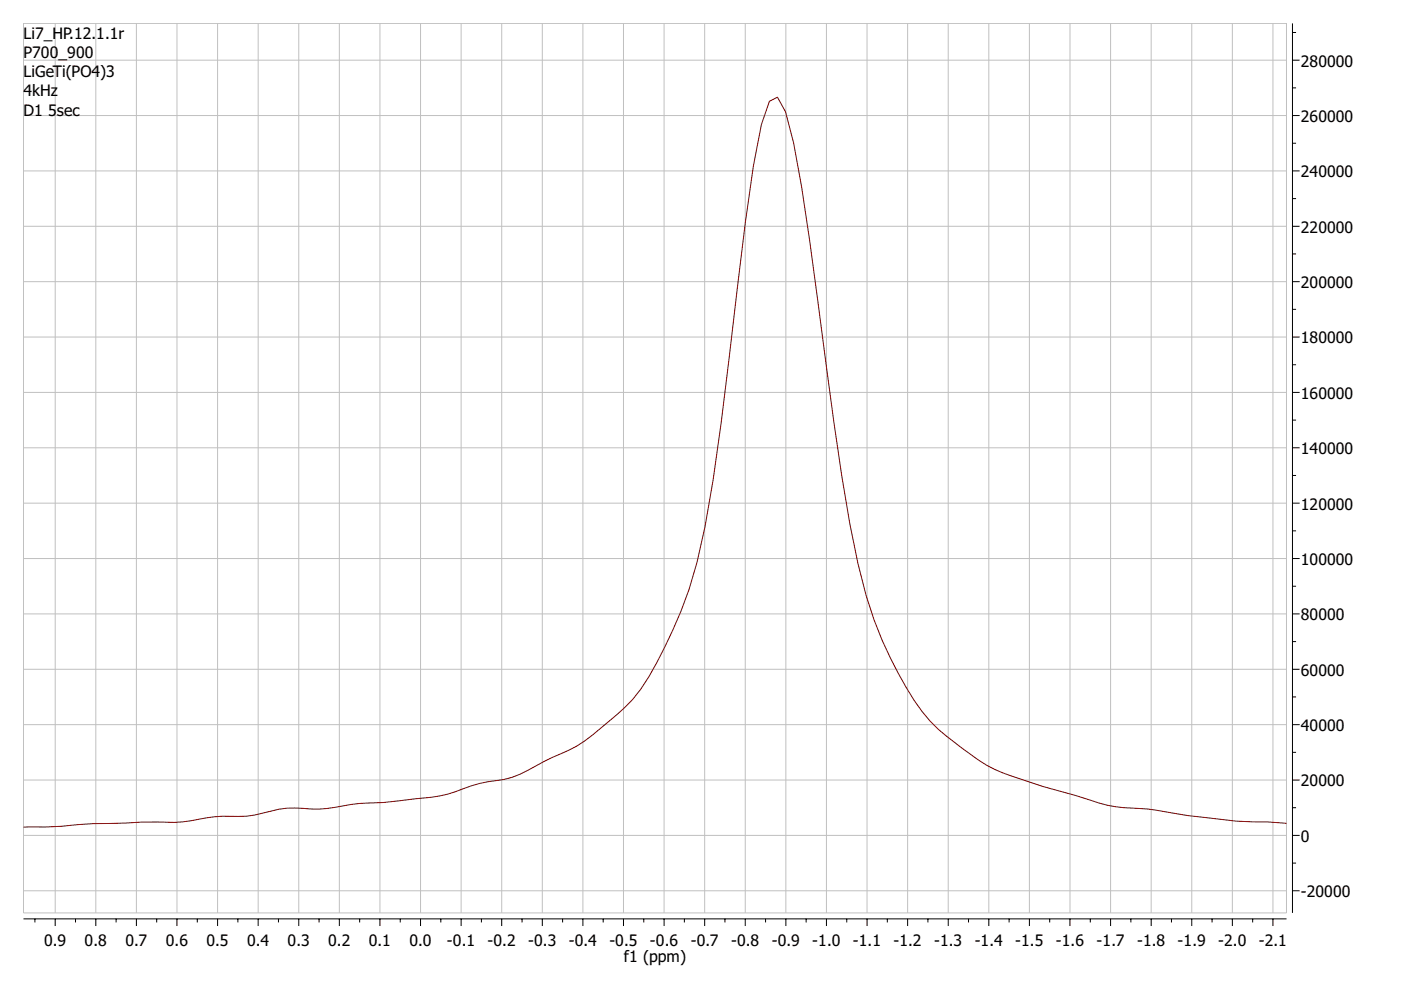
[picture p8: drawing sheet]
<svg xmlns="http://www.w3.org/2000/svg" width="297mm" height="210mm" viewBox="0 0 297 210" stroke-linecap="round" stroke-linejoin="round" font-family="sans-serif">
<g fill="none" stroke="#000" stroke-width=".21">
<path d="M274 5v188.6M274 18.6h.8M274 6.9h.8M274 12.8h1.5M274 30.4h.8M274 36.2h1.5M274 24.5h1.5M274 53.8h.8M274 42.1h.8M274 59.7h1.5M274 48h1.5M274 77.3h.8"/>
<path d="M274 65.6h.8M274 71.5h1.5M274 89.1h.8M274 94.9h1.5M274 83.2h1.5M274 112.6h.8M274 100.8h.8M274 118.4h1.5M274 106.7h1.5M274 136h.8M274 124.3h.8M274 130.2h1.5"/>
<path d="M274 159.5h.8M274 147.8h.8M274 153.6h1.5M274 141.9h1.5M274 171.3h.8M274 177.1h1.5M274 165.4h1.5M5 194.8h267.8M7.4 194.8v.8M11.7 194.8v1.5M16 194.8v.8M20.3 194.8v1.5"/>
<path d="M24.6 194.8v.8M28.9 194.8v1.5M33.2 194.8v.8M37.5 194.8v1.5M41.8 194.8v.8M46.1 194.8v1.5M50.4 194.8v.8M54.7 194.8v1.5M59 194.8v.8M63.3 194.8v1.5M67.6 194.8v.8M71.9 194.8v1.5"/>
<path d="M76.3 194.8v.8M80.6 194.8v1.5M84.9 194.8v.8M89.2 194.8v1.5M93.5 194.8v.8M97.8 194.8v1.5M102.1 194.8v.8M106.4 194.8v1.5M110.7 194.8v.8M115 194.8v1.5M119.3 194.8v.8M123.6 194.8v1.5"/>
<path d="M127.9 194.8v.8M132.2 194.8v1.5M136.5 194.8v.8M140.8 194.8v1.5M145.1 194.8v.8M149.4 194.8v1.5M153.7 194.8v.8M158 194.8v1.5M162.3 194.8v.8M166.6 194.8v1.5M170.9 194.8v.8M175.2 194.8v1.5"/>
<path d="M179.5 194.8v.8M183.8 194.8v1.5M188.1 194.8v.8M192.4 194.8v1.5M196.7 194.8v.8M201 194.8v1.5M205.3 194.8v.8M209.6 194.8v1.5M213.9 194.8v.8M218.3 194.8v1.5M222.6 194.8v.8M226.9 194.8v1.5"/>
<path d="M231.2 194.8v.8M235.5 194.8v1.5M239.8 194.8v.8M244.1 194.8v1.5M248.4 194.8v.8M252.7 194.8v1.5M257 194.8v.8M261.3 194.8v1.5M265.6 194.8v.8M269.9 194.8v1.5M274 183h.8M274 188.9h1.5"/>
</g>
<g fill="none" stroke="#c0c0c0" stroke-width=".21">
<path d="M5 12.8h267.8M5 5h267.8v188.6h-267.8zM11.7 5v188.6M20.3 5v188.6M28.9 5v188.6M37.5 5v188.6M46.1 5v188.6M54.7 5v188.6M63.3 5v188.6M71.9 5v188.6M80.6 5v188.6M89.2 5v188.6"/>
<path d="M97.8 5v188.6M106.4 5v188.6M115 5v188.6M123.6 5v188.6M132.2 5v188.6M140.8 5v188.6M149.4 5v188.6M158 5v188.6M166.6 5v188.6M175.2 5v188.6M183.8 5v188.6M192.4 5v188.6"/>
<path d="M201 5v188.6M209.6 5v188.6M218.3 5v188.6M226.9 5v188.6M235.5 5v188.6M244.1 5v188.6M252.7 5v188.6M261.3 5v188.6M269.9 5v188.6M5 36.2h267.8M5 24.5h267.8M5 59.7h267.8"/>
<path d="M5 48h267.8M5 71.5h267.8M5 94.9h267.8M5 83.2h267.8M5 118.4h267.8M5 106.7h267.8M5 130.2h267.8M5 153.6h267.8M5 141.9h267.8M5 177.1h267.8M5 165.4h267.8M5 188.9h267.8"/>
</g>
<path d="M272.8 174.6l-3.9-.3a120.2 120.2 0 0 1-18.8-1.7l-3.4-.5a45 45 0 0 0-8.5-.9 42.6 42.6 0 0 1-10.3-2.6 138 138 0 0 1-17-5.5 68 68 0 0 1-13.7-10.2 70.9 70.9 0 0 1-11.9-21.5 164 164 0 0 1-6.8-30.4l-3.4-24.3a754.8 754.8 0 0 0-6.9-46.5l-1.7-6.5-1.7-3.1-1.7 .9-1.7 4.9-1.7 8.9-1.7 12a2340.2 2340.2 0 0 1-6.8 54.5l-1.7 9.8a95.8 95.8 0 0 1-13.7 34.5 41.8 41.8 0 0 1-8.5 8.3 28.9 28.9 0 0 1-10.2 6.2l-3.4 1.8a20.5 20.5 0 0 1-10.3 3.4 32 32 0 0 0-6.8 2 41.6 41.6 0 0 1-10.2 1.8l-6.9 .6a53.4 53.4 0 0 0-10.2 1.2l-3.4 .1a22 22 0 0 0-10.2 .9 23.2 23.2 0 0 1-8.6 .7l-5.1 .6a28 28 0 0 1-8.5 .6l-6.8 .2a133.3 133.3 0 0 0-15.4 .8l-6.3 .1" fill="none" stroke="#800000" stroke-width=".21"/>
<g font-size="4">
<text x="5" y="8.3">Li7_HP.12.</text>
<text x="20.4" y="8.3">1.1r</text>
<text x="5" y="12.4">P700</text>
<text x="5" y="16.4">LiGeTi(PO4</text>
<text x="12.4" y="12.4">_900</text>
<text x="21.3" y="16.4">)3</text>
<text x="275.8" y="14.1">280000</text>
<text x="5" y="20.5">4kHz</text>
<text x="5" y="24.5">D1</text>
<text x="10.2" y="24.5">5</text>
<text x="12.1" y="24.5">sec</text>
<text x="275.8" y="25.8">260000</text>
<text x="275.8" y="37.6">240000</text>
<text x="275.8" y="49.3">220000</text>
<text x="275.8" y="61.1">200000</text>
<text x="275.8" y="72.8">180000</text>
<text x="275.8" y="84.5">160000</text>
<text x="275.8" y="96.3">140000</text>
<text x="275.8" y="108">120000</text>
<text x="275.8" y="119.8">100000</text>
<text x="275.8" y="131.5">80000</text>
<text x="275.8" y="143.2">60000</text>
<text x="275.8" y="155">40000</text>
<text x="275.8" y="166.7">20000</text>
<text x="275.8" y="178.5">0</text>
<text x="275.8" y="190.2">-20000</text>
<text x="9.3" y="200.6">0.9</text>
<text x="17.9" y="200.6">0.8</text>
<text x="26.6" y="200.6">0.7</text>
<text x="35.2" y="200.6">0.6</text>
<text x="43.8" y="200.6">0.5</text>
<text x="52.4" y="200.6">0.4</text>
<text x="61" y="200.6">0.3</text>
<text x="69.6" y="200.6">0.2</text>
<text x="78.2" y="200.6">0.1</text>
<text x="86.8" y="200.6">0.0</text>
<text x="94.8" y="200.6">-0.1 -0.2 -0.3 -0.4 -0.5 -0.6 -0.7 -0.8 -0.9 -1.0 -1.1 -1.2 -1.3 -1.4 -1.5 -1.6 -1.7 -1.8 -1.9 -2.0 -2.1</text>
<text x="132.3" y="204">f1 (ppm)</text>
</g>
</svg>
